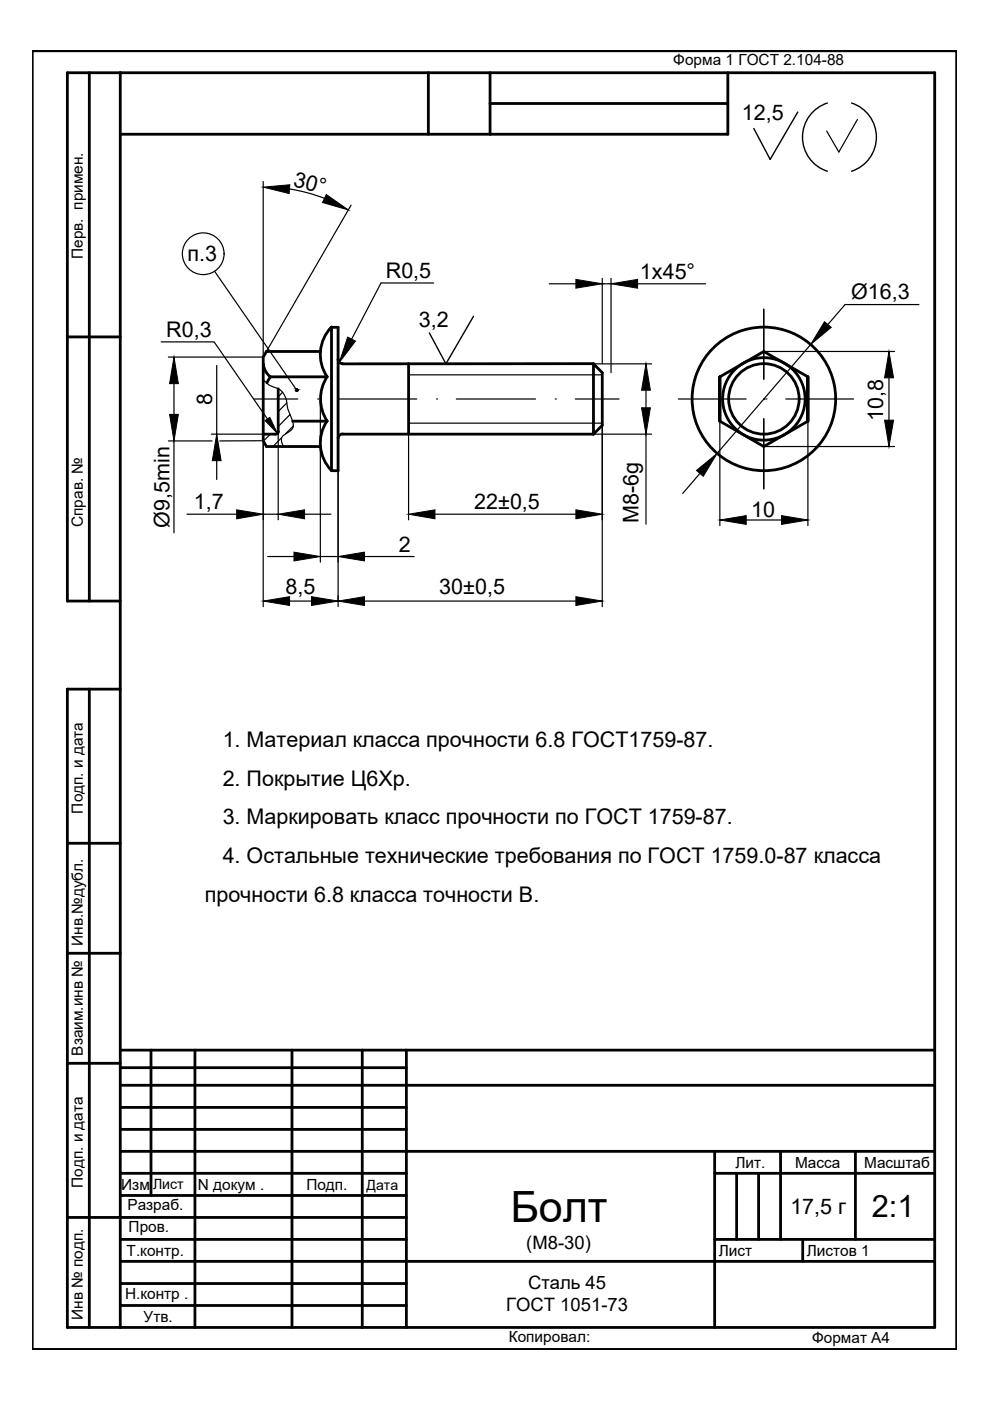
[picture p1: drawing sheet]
<svg xmlns="http://www.w3.org/2000/svg" width="210mm" height="297mm" viewBox="0 0 210 297" stroke-linecap="round" stroke-linejoin="round" font-family="sans-serif">
<g fill="none" stroke="#000" stroke-width=".25">
<path d="M86.6 79.5h41.1M161.9 65.5v14.9M53.9 84.6h9.2M67.4 84.6h.1M71.6 84.6h16.8M86.6 89.7h41.1M92.6 84.6h.1M96.7 84.6h16.9M117.7 84.6h.1M122 84.6h9.2M143.8 84.6h14.4M161.9 84.6h.1"/>
<path d="M161.9 88.8v14.8M162.4 84.6h.1M166.6 84.6h14.4"/>
</g>
<path d="M6.8 10.8h196v275.3h-196z" fill="none" stroke="#7fff7f" stroke-width=".25"/>
<!-- layer: 0 -->
<g fill="none" stroke="#000" stroke-width=".59">
<path d="M18.9 15.4v112M25.5 15.4v266M90.8 15.4v13.1h13.1M103.9 15.4v13.1M154.3 15.4v13.1h-50.4M25.5 28.5h65.3M103.9 21.9h50.4M14.3 71.4h11.2M25.5 127.4h-11.2v-112h183.9v266h-183.9v-135.3h11.2M18.9 146.1v135.3M14.3 178.8h11.2M14.3 202.1h11.2"/>
<path d="M14.3 225.4h11.2M25.5 222.6h172.7M25.5 230.1h172.7M25.5 226.4h60.7M25.5 239.5h60.7M25.5 234.8h60.7M32 222.6v30.9M41.3 222.6v58.8M61.9 222.6v58.8M76.8 222.6v58.8M86.2 222.6v58.8M14.3 258.1h71.9"/>
<path d="M25.5 244.1h172.7M25.5 253.5h60.7M25.5 248.8h60.7M151.5 248.8h46.7M151.5 244.1v37.3M156.2 248.8v14M160.8 248.8v14M165.5 244.1v18.7M181.4 244.1v18.7M25.5 267.4h172.7M25.5 276.8h60.7M25.5 272.1h60.7"/>
<path d="M25.5 262.8h60.7M151.5 262.8h46.7M170.2 262.8v4.6"/>
</g>
<path d="M169.1 23.8l-5.8 10-3.5-6.6M175.4 21.8a7.6 7.6 0 0 0-5.2 7.3 7.6 7.6 0 0 0 5.2 7.2M180.6 21.8a7.6 7.6 0 0 1 5.2 7.3 7.6 7.6 0 0 1-5.2 7.2M100.4 67.1l-5.9 10-3.5-6.5" fill="none" stroke="#000" stroke-width=".3"/>
<g fill="none" stroke="#000" stroke-width=".25">
<path d="M55.8 38.5v37.2h-20.1M181.8 25.3l-3.9 6.9-2.6-4.4M45.5 57.5l17.4 25.2M61.4 40.1a36 36 0 0 1 7.4 2M74.4 43.5l-17.9 31M127.7 59v18.1M129.6 59v20M34.2 72.5h11.2l11.3 16.3M45.9 77.5v24.2M92 60h-11.2l-6.2 11.9M116.5 60.2h5.6M125.8 77.1h12.3"/>
<path d="M127.7 60.2h1.9M135.2 60.2h14.4M162 74.5h27.7M171.9 73l-19.9 23.2M194.8 64.6h-15.6l-3.7 4.2M35.7 93.5h9.3M36.9 81.3v6.6M36.9 93.5v19.5M44.8 92l11 .1v36.5M55.8 80.6l1.2 1 1 .5a3.5 3.5 0 0 1 2.8 3.3l.2 1.3 .6 1.5a3.2 3.2 0 0 1 .3 2.7l-.7 .7a1.95 1.95 0 0 0-1.5 1.6l.4 1.5M55.8 93.4l-9.2 .1M59 91.5v18.7"/>
<path d="M67.9 84.6v34.6M71.7 84.6v44M86.6 92.1v18.1M125.8 92h12.3M127.7 89.7v38.9M137 82.7v3.8M137 92v19.1M152.6 89.3v22.1M162 94.7h27.7M171.3 89.3v22.1M188.5 80.1v9M39.6 109h10.6"/>
<path d="M55.8 109h3.2M56.7 118h5.6M64.6 109h5.6M67.9 118h3.8M77.3 118h10.5M92.2 109h29.9M148.4 100.4l-3.6 4.2M158.2 110.3h7.5M61.4 127.4h4.7M77.3 127.4h44.8"/>
<circle cx="43.1" cy="53.8" r="4.4"/>
</g>
<g fill="none" stroke="#000" stroke-width=".59">
<path d="M55.8 77.2l.5 1.5 1 1.2-.7 1.3M67.9 74.5h-11.4l-.7 1.2v17.7l.7 1.3h11.4M69.4 79.9a8.6 8.6 0 0 0 0 9.4M70.3 69.3a8.4 8.4 0 0 0-1 10.6h-12M70.3 69.4h1.4v30.4h-1.4zM71.7 76.2a.95 .95 0 0 0 .9 .9h53.2M86.6 77.1v14.9M125.8 77.1l1.9 1.9v11.2l-1.9 1.8M125.8 77.1v14.9M152.6 79.9v4.7v-4.7M152.6 79.9l9.3-5.4 9.4 5.4M171.3 79.9v4.7v-4.7"/>
<path d="M55.8 92h2.6M59 82.4v9.1M59 91.5l-.3 .5h-.2M62 89.3h7.4M69.3 89.2a8.4 8.4 0 0 0 1 10.6M72.6 92h53.2M72.6 92a.95 .95 0 0 0-.9 1M152.6 84.6v4.7v-4.7M152.6 89.3l9.3 5.4 9.4-5.4M171.3 84.6v4.7v-4.7"/>
<circle cx="162" cy="84.6" r="15.2"/>
<circle cx="162" cy="84.6" r="8.7"/>
<circle cx="162" cy="84.6" r="7.5"/>
</g>
<g fill="#000" stroke="#000" stroke-width=".21">
<path d="M55.8 39.7l5.6-.5-.1 1.8zM69.2 41.2l4.6 3.3-5.4-1.6zM122.1 59.2l5.6 1-5.6 .9zM129.6 60.2l5.6-1v1.9zM73.7 71.5l1.7 .8-3.5 4.5zM174.8 68.2l1.4 1.2-4.3 3.6zM36.9 75.7l.9 5.6h-1.8zM36 87.9h1.8l-.9 5.6zM45.9 92l1 5.7h-1.9zM56.2 89.2l1-.7 1.6 3.4zM137 77.1l.9 5.6h-1.9zM136 86.5h1.9l-.9 5.5z"/>
<path d="M147.7 99.8l4.3-3.6-2.9 4.8zM187.6 89.1h1.9l-1 5.6zM188.5 74.5l1 5.6h-1.9zM50.2 108.1l5.6 .9-5.6 1zM62.3 117.1l5.6 .9-5.6 .9zM59 109l5.6-.9v1.9zM71.7 118l5.6-.9v1.8zM86.6 109l5.6-.9v1.9zM122.1 108.1l5.6 .9-5.6 1zM152.6 110.3l5.6-1v1.9zM165.7 109.3l5.6 1-5.6 .9zM55.8 127.4l5.6-.9v1.9z"/>
<path d="M66.1 126.5l5.6 .9-5.6 1zM71.7 127.4l5.6-.9v1.9zM122.1 126.5l5.6 .9-5.6 1z"/>
</g>
<g fill="none" stroke="#000" stroke-width=".25">
<path d="M57.3 92l-1.4 1.5M59.7 92.8l-1.8 1.9M59.9 83.2l-.9 .9M60.8 85.4l-1.8 1.9M61.5 87.9l-2.5 2.5M62.2 90.4l-1.6 1.6"/>
<circle cx="62.9" cy="82.7" r=".23"/>
</g>
<g fill="#000" stroke="#000" stroke-width=".21">
<path d="M62.9 82.5h.1zM62.9 82.9h.1z"/>
<path d="M62.9 82.5h.1zM62.9 82.5h.1z"/>
<path d="M62.8 82.5h.3zM62.8 82.5h.3z"/>
<path d="M62.8 82.9h.2zM62.8 82.9h.2z"/>
<path d="M62.8 82.5l.3 .1zM62.8 82.5l.3 .1z"/>
<path d="M62.8 82.9h.3zM62.8 82.9h.2z"/>
<path d="M62.8 82.6h.3zM62.8 82.6h.3z"/>
<path d="M62.8 82.6h.4zM62.8 82.6h.4z"/>
<path d="M62.8 82.9h.3zM62.8 82.9h.3z"/>
<path d="M62.7 82.6l.5 .1zM62.7 82.6l.5 .1z"/>
<path d="M62.7 82.7h.5zM62.7 82.7h.5z"/>
<path d="M62.7 82.7l.5 .1zM62.7 82.7l.5 .1z"/>
<path d="M62.7 82.8h.5zM62.7 82.8h.5z"/>
<path d="M62.7 82.8h.5zM62.7 82.8l.4 .1zM62.8 82.9h.3zM62.8 82.9h.3z"/>
</g>
<path d="M6.8 10.8h196v275.3h-196z" fill="none" stroke="#000" stroke-width=".59"/>
<text font-size="9.1" x="108.3" y="259">Болт</text>
<text font-size="6.5" x="184.8" y="258.1">2:1</text>
<g font-size="4.6">
<text x="157.3" y="25.5">12,5</text>
<text x="62" y="39.4" transform="rotate(15 62 39.4)">30°</text>
<text x="39.8" y="55.3">п.3</text>
<text x="81.8" y="58.9">R0,5</text>
<text x="135.7" y="59.2">1x45°</text>
<text x="180.5" y="63.5">Ø16,3</text>
<text x="35.2" y="71.5">R0,3</text>
<text x="88.8" y="69.4">3,2</text>
<text x="45" y="85.8" transform="rotate(-90 45 85.8)">8</text>
<text x="187.3" y="89.2" transform="rotate(-90 187.3 89.2)">10,8</text>
<text x="41.1" y="107.8">1,7</text>
<text x="100.6" y="107.8">22±0,5</text>
<text x="36" y="111.9" transform="rotate(-90 36 111.9)">Ø9,5min</text>
<text x="135.4" y="110.9" transform="rotate(-90 135.4 110.9)">M8-6g</text>
<text x="159.3" y="109.6">10</text>
<text x="84.6" y="117.1">2</text>
<text x="60.6" y="126">8,5</text>
<text x="93.1" y="126">30±0,5</text>
<text x="47.2" y="158.3">1. Материал класса прочности 6.8 ГОСТ1759-87.</text>
<text x="47.2" y="166.6">2. Покрытие Ц6Хр.</text>
<text x="47.2" y="174.8">3. Маркировать класс прочности по ГОСТ 1759-87.</text>
<text x="47.2" y="183.1">4. Остальные технические требования по ГОСТ 1759.0-87 класса</text>
<text x="43.4" y="191.3">прочности 6.8 класса точности В.</text>
<text x="167.6" y="257.5">17,5 г</text>
</g>
<g font-size="3.9">
<text x="111.6" y="264.9">(М8-30)</text>
<text x="112" y="273.2">Сталь 45</text>
<text x="107.3" y="277.9">ГОСТ 1051-73</text>
</g>
<g font-size="3.3">
<text x="142.8" y="13.9">Форма 1 ГОСТ 2.104-88</text>
<text x="17.5" y="54.9" transform="rotate(-90 17.5 54.9)">Перв. примен.</text>
<text x="17.6" y="111.7" transform="rotate(-90 17.6 111.7)">Справ. №</text>
<text x="17.5" y="172.5" transform="rotate(-90 17.5 172.5)">Подп. и дата</text>
<text x="17.6" y="200.5" transform="rotate(-90 17.6 200.5)">Инв.№дубл.</text>
<text x="17.5" y="223.8" transform="rotate(-90 17.5 223.8)">Взаим.инв №</text>
<text x="17.5" y="251.9" transform="rotate(-90 17.5 251.9)">Подп. и дата</text>
<text x="155.9" y="247.6">Лит.</text>
<text x="168.6" y="247.6">Масса</text>
<text x="183.2" y="247.6">Масштаб</text>
<text x="25.7" y="252.3">Изм</text>
<text x="27" y="256.6">Разраб.</text>
<text x="42" y="252.3">N докум .</text>
<text x="65" y="252.3">Подп.</text>
<text x="27.3" y="261.3">Пров.</text>
<text x="26.9" y="266.3">Т.контр.</text>
<text x="152.4" y="266.2">Лист</text>
<text x="171.1" y="266.3">Листов 1</text>
<text x="26.5" y="275.3">Н.контр .</text>
<text x="17.5" y="279.8" transform="rotate(-90 17.5 279.8)">Инв № подп.</text>
<text x="30.5" y="280.3">Утв.</text>
<text x="107.9" y="284.6">Копировал:</text>
<text x="172.2" y="284.7">Формат А4</text>
</g>
<g font-size="3">
<text x="32.4" y="252.1">Лист</text>
<text x="77.7" y="252.4">Дата</text>
</g>
</svg>
